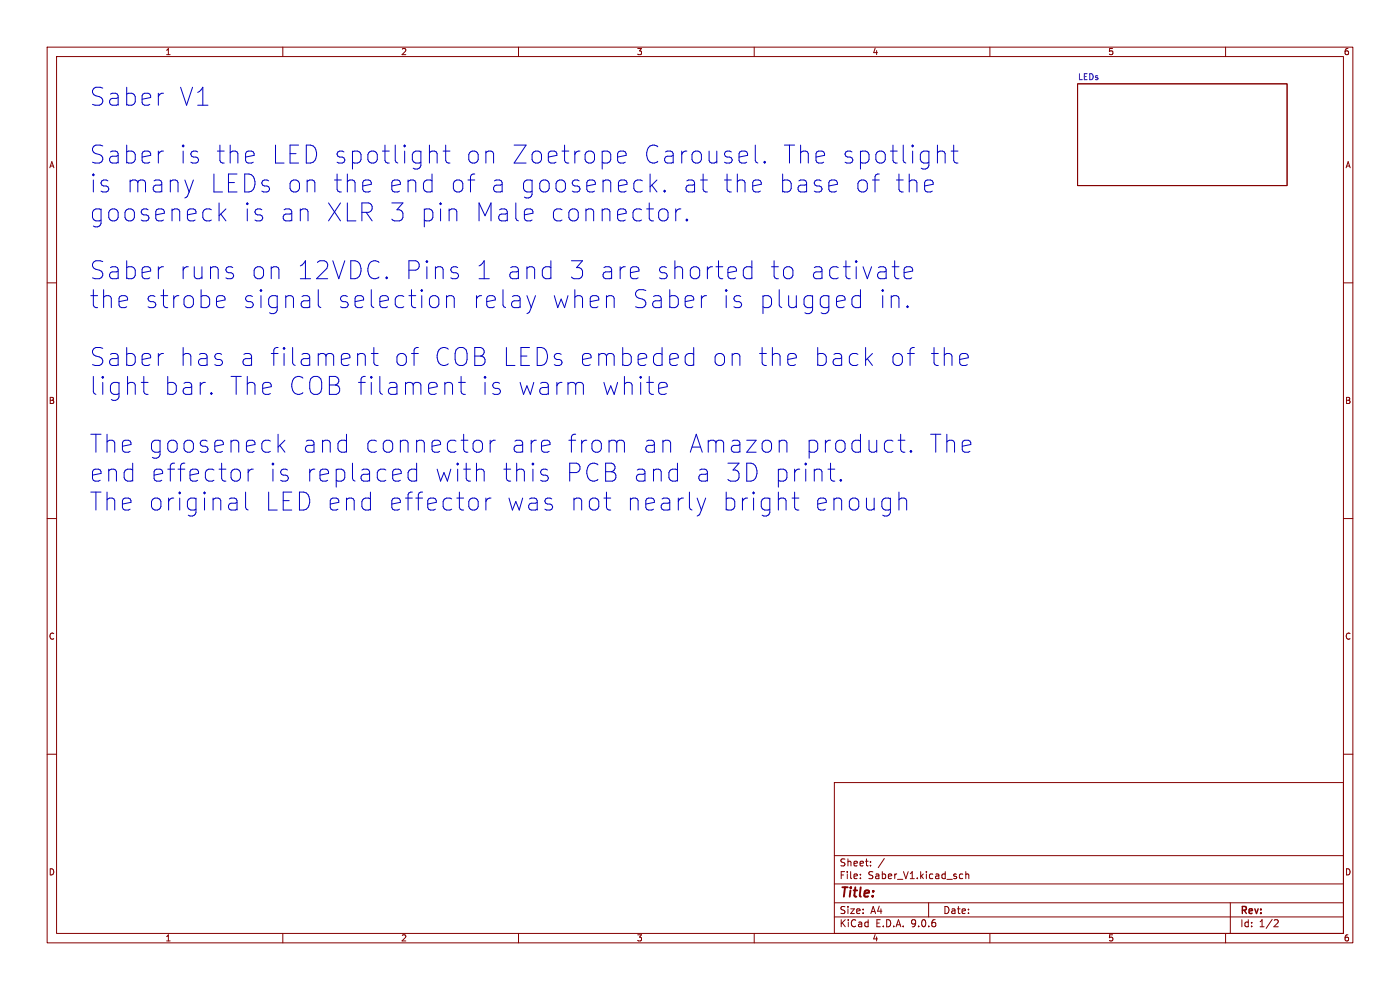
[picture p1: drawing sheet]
<svg xmlns="http://www.w3.org/2000/svg" width="297mm" height="210mm" viewBox="0 0 297 210" stroke-linecap="round" stroke-linejoin="round" font-family="sans-serif">
<g fill="none" stroke="#840000" stroke-width=".21">
<path d="M10 10h277v190h-277zM12 12h273v186h-273zM60 10v2M110 10v2M160 10v2M210 10v2M228.6 17.8h44.4v21.6h-44.4zM260 10v2M10 60h2M285 60h2M10 110h2M285 110h2"/>
<path d="M10 160h2M177 166h108v32h-108zM285 160h2M60 198v2M110 198v2M160 198v2M177 194.5h108M177 191.5h108M177 187.5h108M177 181.5h108M182.5 186.3v.1M182.5 185.5v.1"/>
<path d="M184.7 183.6v.1M184.7 182.8v.1M187.6 182.1l-1.3 2M197 191.5v3M203.8 185.4l.4 .1M204.2 186.3l-.4 .1M204.9 185.5l.2-.1 .4 .1v.9M204.9 184.9v1.5M210 198v2M260 198v2M261 191.5v6.5M270.5 195.1l.5 .1 .2 .3-1 1.1h1"/>
</g>
<g fill="none" stroke="#0000c2" stroke-width=".21">
<path d="M78.2 38.2l.4 .2 .2 .7-1.8 .4M90.6 38.2h.7l.3 .2M91.1 30.8v3.8M91.1 32.4a.95 .95 0 0 1 1.6 .2v2M91.6 36.9v3.8M94 32h1.5M94.6 30.8v3.2l.1 .4 .8 .2M99.3 38.2h1.4M99.8 37.5v3.2M129.4 32.4l.2 .4v1.1l-.2 .3M132.7 32.2l-.4-.2h-.7l-.4 .2-.2 .4v1.4l.2 .4 .4 .2h.7l.4-.2M132.8 33l-1.8 .3"/>
<path d="M137.9 36.9v3.8M138.3 39.3l1.1 1.4M139.4 38.2l-1.5 1.4M158.1 32l.3 .2 .2 .8-1.8 .3M158.4 34.4l-.3 .2M160.2 30.8v3.2l.2 .4 .4 .2M160.2 38.2l-.3 .2-.2 .3v1.5l.2 .3 .3 .2M161.5 39.1l-1.8 .4M176 38.4l-.2 .3v1.5l.2 .3M177.6 39.1l-1.8 .4M183.6 38.4l.4 .5M184 40l-.4 .5"/>
<path d="M196.2 39.5l1.8-.4-.2-.7-.4-.2h-.7l-.4 .2-.1 .3v1.5l.1 .3 .4 .2h.7l.4-.2M198.9 32.4a.95 .95 0 0 1 1.6 .2v2M198.9 30.8v3.8M201.8 32h1.4M202.3 30.8v3.2l.2 .4 .7 .2M46.5 43v3.9M46.8 45.4l1.1 1.5M47.9 44.3l-1.4 1.5M49.4 58l.2 .4-.2 .5M78.6 40.5l-.4 .2M82 58.8l.2 .1-.2 .2M82 58.8l-.1 .1 .1 .2"/>
<path d="M82 58.8v.3M91.6 40.5l-.3 .2h-.7M95.8 44.3h.6l.3 .2 .2 .4v2M96.2 57.9h.5l.4 .1 .2 .6-.2 .3-.4 .2h-.7M96.2 56.6h.5l.4 .2M111.8 44.3h.7l.4 .2M112.9 46.7l-.4 .2h-.7M113.1 45.2l-1.9 .4M115.8 56.6h.7l.4 .2M116.9 58.9l-.4 .2h-.7M133.9 58.9l.4 .2h.7M135 56.6h-.7l-.4 .2"/>
<path d="M135.6 57.5l-1.9 .4M140.5 44.3a1.03 1.03 0 0 1 1.2 .7v1.1a1.03 1.03 0 0 1-1.2 .8M143.4 44.3v2.6M144.4 44.3a.97 .97 0 0 0-1 .7M145.7 46.5l.2 .2-.2 .2M145.7 46.5l-.2 .2 .2 .2M145.7 46.5v.4M155 56.6h.7l.4 .2 .1 .7-1.8 .4M156.1 58.9l-.4 .2h-.7M158.4 56.6l-.3 .2-.4 .5v1.1l.4 .5 .3 .2M166.2 58.4l.4 .5 .3 .2M166.9 56.6l-.3 .2-.4 .5"/>
<path d="M189.3 56.6h1.4M189.8 55.3v3.3l.2 .3 .7 .2M191.8 57.9l1.8-.4-.2-.7-.3-.2h-.8l-.3 .2-.2 .3v1.5l.2 .3 .3 .2h.8l.3-.2M30.5 79.9v3.2l.2 .4 .7 .2M46.5 62.7h.7l.4 .2 .1 .7-1.8 .4M47.6 65.1l-.4 .2h-.7M67.5 61.4v3.3l.2 .4 .4 .2M76.4 75h.6l.3 .2 .2 .3v2M78.8 75h1.4M79.3 73.7v3.3l.2 .3 .7 .2M87.3 75h1.4M88.7 73.7l-.7 .2"/>
<path d="M92.9 63.1l.2 .3v1.1l-.2 .4M94.7 63.1a.95 .95 0 0 1 1.7 .2v2M94.7 62.7v2.6M97.8 79.9v3.2l.2 .4 .7 .2M111.8 62.7l.9 2.6M112.7 65.3l-.5 1M113.6 62.7l-.9 2.6M129.2 62.7h.5l.4 .2 .2 .4v2M146.8 75h-.7l-.4 .2-.3 .5v1.1l.1 .4 .6 .3h.7M148.8 62.7v2.6M149.5 62.7l-.5 .4-.2 .3M168.4 75h-.7l-.4 .2-.2 .3v1.5l.2 .3 .4 .2h.7"/>
<path d="M168.9 75.9l-1.8 .4M178.7 62.7l.4 .2 .2 .7-1.8 .4M179.1 65.1l-.4 .2M182.2 62.7h-.7l-.4 .2-.4 .5v1.1l.2 .4 .6 .4h.7M190.2 62.7l.3 .2 .2 .4v2M192.5 64.9l.2 .2-.2 .2M192.5 64.9l-.2 .2 .2 .2M192.5 64.9v.4M203.6 76.3l1.8-.4-.2-.7-.3-.2h-.8l-.3 .2-.2 .3v1.5l.2 .3 .3 .2h.8l.3-.2M30 81.1h1.4M44.8 83.3l.2 .2-.2 .2M44.8 83.3l-.1 .2 .1 .2"/>
<path d="M44.8 83.3v.4M52.6 99.5v2.6M53.7 99.5a.97 .97 0 0 0-1.1 .7M59 92.1v3.8M59.4 94.5l1 1.4M60.4 93.4l-1.4 1.4M88.4 99.7l-.4-.2h-.7l-.5 .4-.2 .3v1.1l.3 .6 .4 .2h.7l.4-.2M88.4 98.3v3.8M94.6 81.3l.3-.2h.6l.3 .2 .2 .4v2M97.3 81.1h1.4M101.1 93.4a1.03 1.03 0 0 1 1.3 .7v1.1a1.03 1.03 0 0 1-1.3 .7M101.6 99.5h.6l.3 .2 .2 .4v2"/>
<path d="M104 93.4v2.5M105.1 93.4a.97 .97 0 0 0-1.1 .7M116.1 93.4l.4 .2 .2 .7-1.8 .4M116.1 99.7l-.3-.2h-.6l-.3 .2-.2 .4M116.5 95.7l-.4 .2M122.3 81.3l.4-.2h.5l.4 .2M130.7 93.6l.1 .3M130.8 93.9l.2-.3 .4-.2h.5l.4 .2 .2 .3v2M130.8 93.9v2M139.7 82.4l1.8-.4-.1-.7-.4-.2h-.7l-.4 .2-.2 .4v1.4l.2 .4 .4 .2h.7l.4-.2M143.4 99.5h-.8l-.3 .2M165.3 93.4v2.5"/>
<path d="M166.8 93.6a1.03 1.03 0 0 0-1.5 .2M174.2 99.7l.2 .4v2M175.7 99.5h1.4M176.2 98.3v3.2l.2 .4 .7 .2M188.3 93.4h.8l.3 .2M189.4 95.7l-.3 .2h-.8M190.5 93.4h1.5M191.1 92.1v3.3l.2 .3 .7 .2M204.7 93.4h.7l.4 .2 .1 .7-1.8 .4M205.8 95.7l-.4 .2h-.7M49 105.7h.7l.4 .1 .2 .4v2M50.3 108l-.4 .2h-.9"/>
<path d="M50.3 106.6l-.4 .1h-.9M52.1 104.4v3.3l.2 .3 .3 .2M100.2 105.7a1.03 1.03 0 0 1 1.2 .7v1.1a1.03 1.03 0 0 1-1.2 .7M103.1 105.7v2.5M104.2 105.7a.97 .97 0 0 0-1.1 .7M114.7 100.2l.2 .4 1.2 .4 .2 .3-.2 .6-.3 .2h-.7l-.4-.2M128.1 105.7h1.5M128.7 104.4v3.3l.1 .3 .4 .2M142.3 101.9l.3 .2h.8M147.9 105.7l.9 2.5M148.8 108.2l-.4 .9-.5 .4M149.7 105.7l-.9 2.5"/>
<path d="M165.3 105.8l.4-.1h.5l.4 .1 .2 .4v2M168 105.7h1.5M178.4 101.7l.2 .2-.2 .2M178.4 101.7l-.2 .2 .2 .2M178.4 101.7v.4M190.7 104.4v3.8M190.7 106a.95 .95 0 0 1 1.6 .2v2"/>
</g>
<g font-size="5.3" fill="#0000c2">
<text x="18.8" y="22.7">Saber</text>
<text x="37.5" y="22.7">V1</text>
<text x="18.8" y="35">Saber</text>
<text x="37.5" y="35">is the</text>
<text x="56.5" y="35">LED spotlight</text>
<text x="97.1" y="35">on Zoetrope</text>
<text x="134.2" y="35">Carousel.</text>
<text x="163.5" y="35">The spotlight</text>
<text x="18.8" y="41.1">is many</text>
<text x="43.8" y="41.1">LEDs on the</text>
<text x="80.8" y="41.1">end</text>
<text x="93.5" y="41.1">of</text>
<text x="101.8" y="41.1">a gooseneck.</text>
<text x="142" y="41.1">at</text>
<text x="150.2" y="41.1">the</text>
<text x="161.7" y="41.1">base</text>
<text x="177.5" y="41.1">of</text>
<text x="185.7" y="41.1">the</text>
<text x="18.8" y="47.2">gooseneck</text>
<text x="51.1" y="47.2">is an XLR 3 pin</text>
<text x="98.8" y="47.2">Male</text>
<text x="114.5" y="47.2">connector.</text>
<text x="18.8" y="59.5">Saber</text>
<text x="37.5" y="59.5">runs</text>
<text x="52.5" y="59.5">on 12VDC.</text>
<text x="84.5" y="59.5">Pins</text>
<text x="99.3" y="59.5">1 and</text>
<text x="118.4" y="59.5">3 are</text>
<text x="136.3" y="59.5">shorted</text>
<text x="160.2" y="59.5">to</text>
<text x="168.4" y="59.5">activate</text>
<text x="18.8" y="65.6">the</text>
<text x="30.3" y="65.6">strobe</text>
<text x="50.7" y="65.6">signal</text>
<text x="70.5" y="65.6">selection</text>
<text x="98.9" y="65.6">relay</text>
<text x="115.4" y="65.6">when</text>
<text x="132.2" y="65.6">Saber</text>
<text x="150.9" y="65.6">is plugged</text>
<text x="183.5" y="65.6">in.</text>
<text x="18.8" y="77.9">Saber</text>
<text x="37.5" y="77.9">has</text>
<text x="50.1" y="77.9">a filament</text>
<text x="82.2" y="77.9">of</text>
<text x="90.4" y="77.9">COB LEDs embeded</text>
<text x="148.4" y="77.9">on the</text>
<text x="169.4" y="77.9">back</text>
<text x="185.3" y="77.9">of</text>
<text x="193.5" y="77.9">the</text>
<text x="18.8" y="84">light</text>
<text x="34.3" y="84">bar.</text>
<text x="47.9" y="84">The COB filament</text>
<text x="100.4" y="84">is warm</text>
<text x="125.3" y="84">white</text>
<text x="18.8" y="96.3">The gooseneck</text>
<text x="63.4" y="96.3">and</text>
<text x="76.3" y="96.3">connector</text>
<text x="107" y="96.3">are</text>
<text x="118.7" y="96.3">from</text>
<text x="134.4" y="96.3">an Amazon</text>
<text x="168.2" y="96.3">product.</text>
<text x="194.2" y="96.3">The</text>
<text x="18.8" y="102.4">end</text>
<text x="31.6" y="102.4">effector</text>
<text x="56.3" y="102.4">is replaced</text>
<text x="90.9" y="102.4">with</text>
<text x="104.9" y="102.4">this</text>
<text x="118" y="102.4">PCB and</text>
<text x="145" y="102.4">a 3D print.</text>
<text x="18.8" y="108.6">The original</text>
<text x="55.4" y="108.6">LED end</text>
<text x="81.1" y="108.6">effector</text>
<text x="105.8" y="108.6">was not</text>
<text x="130.6" y="108.6">nearly</text>
<text x="150.6" y="108.6">bright</text>
<text x="169.9" y="108.6">enough</text>
</g>
<text font-size="2.8" fill="#840000" x="178" y="190.9">Title:</text>
<g font-size="2.1" fill="#840000">
<text x="178" y="184">Sheet:</text>
<text x="178" y="186.7">File:</text>
<text x="184.1" y="186.7">Saber_V1.kicad_sch</text>
<text x="178" y="196.9">KiCad</text>
<text x="178" y="194.1">Size:</text>
<text x="184.7" y="194.1">A4</text>
<text x="185.7" y="196.9">E.D.A.</text>
<text x="193.3" y="196.9">9.0.6</text>
<text x="200" y="194.1">Date:</text>
<text x="263" y="194.3">Rev:</text>
<text x="263" y="196.9">Id:</text>
<text x="267.1" y="196.9">1/2</text>
</g>
<g font-size="1.8" fill="#840000">
<text x="35" y="11.9">1</text>
<text x="85" y="11.9">2</text>
<text x="135" y="11.9">3</text>
<text x="185" y="11.9">4</text>
<text x="235" y="11.9">5</text>
<text x="285" y="11.9">6</text>
<text x="10.3" y="35.9">A</text>
<text x="285.3" y="35.9">A</text>
<text x="10.3" y="85.9">B</text>
<text x="285.3" y="85.9">B</text>
<text x="10.3" y="135.9">C</text>
<text x="285.3" y="135.9">C</text>
<text x="10.3" y="185.9">D</text>
<text x="285.3" y="185.9">D</text>
<text x="35" y="199.9">1</text>
<text x="85" y="199.9">2</text>
<text x="135" y="199.9">3</text>
<text x="185" y="199.9">4</text>
<text x="235" y="199.9">5</text>
<text x="285" y="199.9">6</text>
</g>
<text font-size="1.8" fill="#006464" x="228.6" y="17.1">LEDs</text>
</svg>
